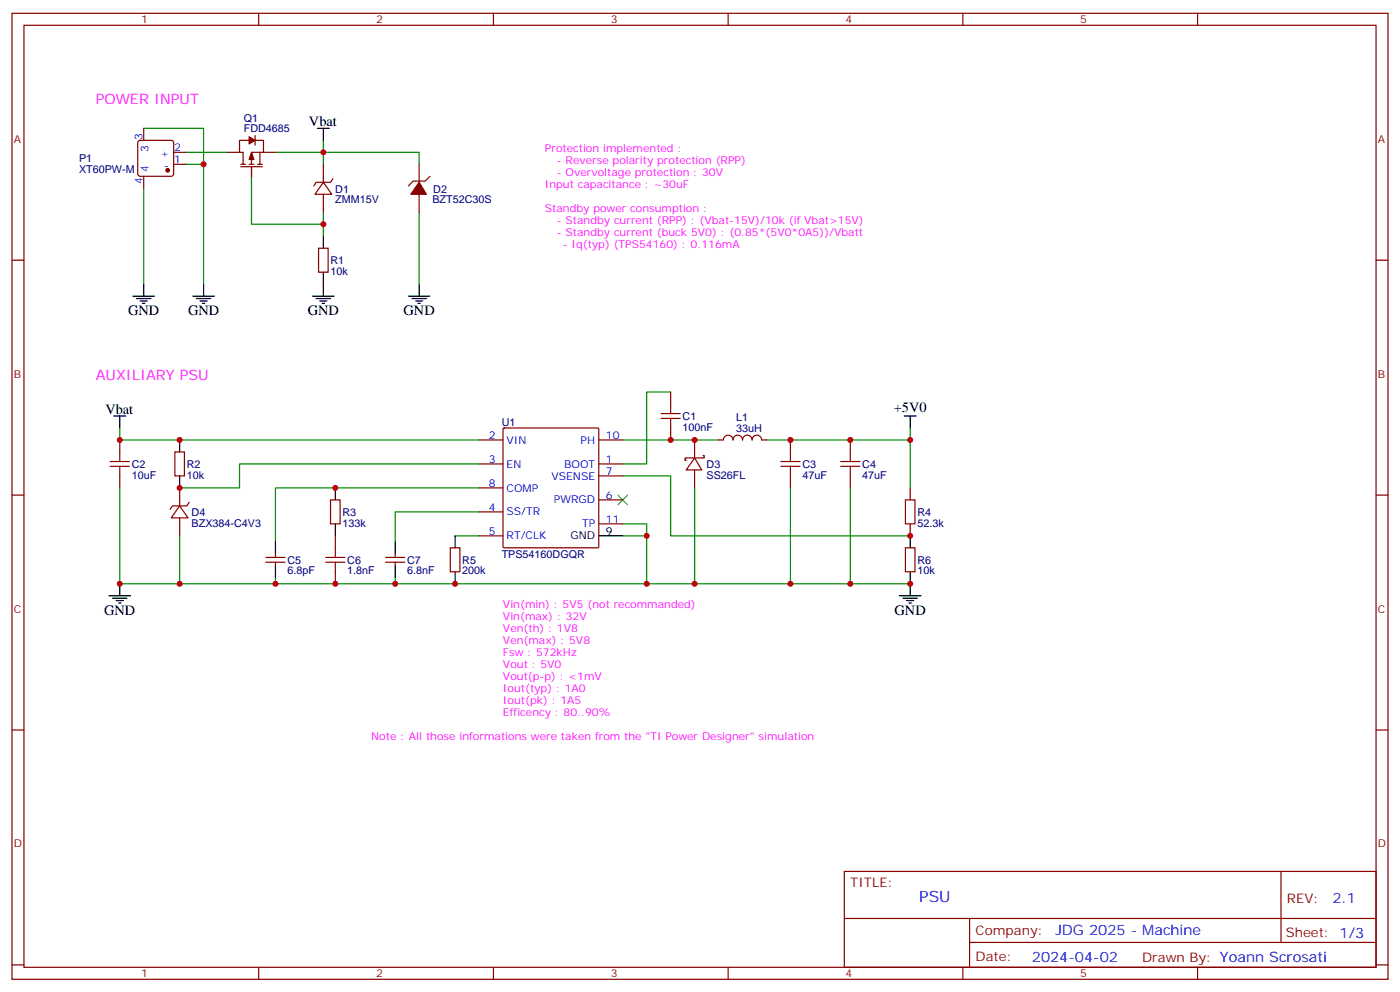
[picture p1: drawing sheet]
<svg xmlns="http://www.w3.org/2000/svg" width="412mm" height="292mm" viewBox="0 0 412 292" stroke-linecap="round" stroke-linejoin="round" font-family="sans-serif">
<g fill="none" stroke="#870000" stroke-width=".35">
<path d="M3.5 3.9h405.4v284.4h-405.4zM7.1 7.4h398.2v277.3h-398.2zM76.2 3.9v3.5M145.3 3.9v3.5M214.5 3.9v3.5M283.6 3.9v3.5M352.8 3.9v3.5M42.3 37.8v3.5M75.1 39.9v2.8M40.8 41.5l.5-.2h9.1l.5 .2 .3 .5v9.2l-.3 .5-.5 .2h-9.1l-.5-.2-.2-.5v-9.2zM42.3 51.9v3.5M51.2 48.4h3.5"/>
<path d="M51.2 44.8h3.5M67 44.8h3.6M70.9 49.1h6.4M70.9 48.4h1.4M73.4 41.3h-2.8v3.5h1v3.6M73.4 48.4h1.4M74.1 49.1v2.8M75.1 41.3h2.5v3.5h-3.5v3.6M75.8 48.4h1.5M76.6 44.8v3.6M77.6 44.8h3.5M95.2 53.7l2.5 3.5h-4.9z"/>
<path d="M95.2 48.4v5.3M95.2 57.2v5.3M98.1 52.6l-.7 1.1h-4.3l-.7 1M123.5 48.4v5.3M123.5 57.2v5.3M126.6 51.9l-1.4 1.4h-3.5l-1.4 1.4M3.5 76.6h3.6M93.8 73.1h2.9v7h-2.9zM405.3 76.6h3.6M197.6 115.4v3.5M35.3 129.5v3.5M51.5 133h2.8v7.1h-2.8z"/>
<path d="M141.1 136.6h7.1M141.1 129.5h7.1M148.2 126.2l.3-.2h27.5l.3 .2 .1 34.7-.2 .3-27.7 .1-.3-.2zM176.4 136.6h7M176.4 129.5h7M197.6 126v3.5M204.6 134.8l2.1 3.5h-4.6zM204.6 134.8h-2.8v.7h.3M204.6 129.5v5.3M204.6 138.3v5.3M207.1 134.1h.3v.7h-2.8M211.7 129.5h1.4"/>
<path d="M213.1 129.5a1.41 1.41 0 0 1 1.4-1.4 1.41 1.41 0 0 1 1.4 1.4M215.9 129.5a1.41 1.41 0 0 1 1.4-1.4 1.41 1.41 0 0 1 1.4 1.4M218.7 129.5a1.41 1.41 0 0 1 1.4-1.4 1.41 1.41 0 0 1 1.4 1.4M221.5 129.5a1.41 1.41 0 0 1 1.5-1.4 1.41 1.41 0 0 1 1.4 1.4h1.4M232.8 129.5v3.5M250.5 129.5v3.5M3.5 145.7h3.6M35.3 140.1v3.5M52.9 148.9l2.5 3.5h-5zM52.9 143.6v5.3M52.9 152.4v5.3M55.7 147.8l-.7 1.1h-4.2l-.7 1.1"/>
<path d="M97.4 147.1h2.8v7.1h-2.8zM98.8 157.7v3.6M141.1 143.6h7.1M141.1 150.7h7.1M141.1 157.7h7.1M176.4 147.1h7M176.4 140.1h7M176.4 154.2h7M232.8 140.1v3.5M250.5 140.1v3.5M268.1 143.6v3.5M268.1 154.2v3.5"/>
<path d="M405.3 145.7h3.6M78.3 165.5h5.7M78.3 164.1h5.7M81.1 163v1.1M81.1 165.5v1M98.8 168.3v3.5M113.6 165.5h5.6M113.6 164.1h5.6M116.4 163v1.1M116.4 165.5v1M132.6 161.3h2.9v7h-2.9zM266.7 161.3h2.8v7h-2.8z"/>
<path d="M3.5 214.9h3.6M405.3 214.9h3.6M248.7 256.5h156.6v28.2h-156.6zM377.3 256.5v20.9M248.7 270.4h156.5M285.6 277.4h119.6M285.6 270.4v14.1M3.5 284h3.6M76.2 284.7v3.6M145.3 284.7v3.6M214.5 284.7v3.6M283.6 284.7v3.6"/>
<path d="M352.8 284.7v3.6M405.3 284h3.6"/>
</g>
<g fill="none" stroke="#008700" stroke-width=".35">
<path d="M42.3 37.8h17.7v10.6M42.3 55.4v28.2M54.7 48.4h5.3v35.2M54.7 44.8h12.3M74.1 51.9v14.1h21.1M81.1 44.8h14.1v3.6M95.2 41.3v3.5h28.3v3.6M95.2 62.5v7M123.5 62.5v21.1M197.6 115.4h-7.1v21.2h-7.1M35.3 126v3.5h105.8M141.1 136.6h-70.5v7h-17.7"/>
<path d="M183.4 129.5h28.3M225.8 129.5h42.3v14.1M268.1 126v3.5M35.3 143.6v28.2h17.6M52.9 157.7v14.1h63.5v-1.7M134.1 157.7h7M141.1 150.7h-24.7v8.8M141.1 143.6h-60v15.9M183.4 154.2h7.1v3.5M183.4 157.7h7.1v14.1M183.4 140.1h14.2v17.6h70.5M204.6 143.6v28.2h63.5"/>
<path d="M232.8 143.6v28.2M250.5 143.6v28.2M81.1 170.1v1.7M116.4 171.8h88.2"/>
</g>
<g fill="none" stroke="#000" stroke-width=".35">
<path d="M93.5 37.8h3.5M95.2 37.8v3.5M95.2 69.5v3.6M39.2 87.2h6.3M40.2 87.9h4.2M41.3 88.6h2.1M42 89.3h.7M42.3 83.6v3.6M56.8 87.2h6.3M57.9 87.9h4.2M58.9 88.6h2.1M59.6 89.3h.7"/>
<path d="M60 83.6v3.6M92.1 87.2h6.3M93.1 87.9h4.3M94.2 88.6h2.1M94.9 89.3h.7M95.2 80.1v7.1M120.3 87.2h6.3M121.4 87.9h4.2M122.4 88.6h2.1M123.1 89.3h.7M123.5 83.6v3.6M33.5 122.4h3.5"/>
<path d="M35.3 122.4v3.6M52.9 129.5v3.5M266.3 122.4h3.6M268.1 122.4v3.6M52.9 140.1v3.5M81.1 159.5v3.5M98.8 143.6v3.5M98.8 154.2v3.5M116.4 159.5v3.5M134.1 157.7v3.6M176.4 157.7h7M268.1 157.7v3.6"/>
<path d="M32.1 175.4h6.4M33.2 176.1h4.2M34.2 176.8h2.1M34.9 177.5h.7M35.3 171.8v3.6M81.1 166.5v3.6M116.4 166.5v3.6M134.1 168.3v3.5M264.9 175.4h6.4M266 176.1h4.2M267.1 176.8h2.1M267.8 177.5h.7"/>
<path d="M268.1 168.3v7.1"/>
</g>
<g fill="#870000" stroke="#870000" stroke-width=".35">
<path d="M74.1 44.8l.7 2.2h-1.4z"/>
<path d="M73.4 40.3l1.7 1-1.7 1.1z"/>
<path d="M123.5 53.7l2.1 3.5h-4.6z"/>
<circle cx="49.4" cy="50.1" r=".53"/>
</g>
<path d="M182 145.7l2.9 2.9M184.9 145.7l-2.9 2.9" fill="none" stroke="#3c3" stroke-width=".35"/>
<g fill="none" stroke="#a10000" stroke-width=".35">
<path d="M197.6 118.9v2.8M32.5 137.3h5.6M32.5 135.9h5.6M35.3 133v2.9M35.3 137.3v2.8M194.7 123.2h5.7M194.7 121.7h5.7M197.6 123.2v2.8M230 137.3h5.7M230 135.9h5.7M232.8 133v2.9M232.8 137.3v2.8"/>
<path d="M247.6 137.3h5.7M247.6 135.9h5.7M250.5 133v2.9M250.5 137.3v2.8M266.7 147.1h2.8v7.1h-2.8zM96 165.5h5.6M96 164.1h5.6M98.8 161.3v2.8M98.8 165.5v2.8"/>
</g>
<g fill="#c00">
<circle cx="95.3" cy="66" r=".88"/>
<circle cx="95.3" cy="44.8" r=".88"/>
<circle cx="60" cy="48.4" r=".88"/>
<circle cx="190.5" cy="157.7" r=".88"/>
<circle cx="268.1" cy="129.5" r=".88"/>
<circle cx="35.3" cy="129.5" r=".88"/>
<circle cx="35.3" cy="171.8" r=".88"/>
<circle cx="268.1" cy="171.8" r=".88"/>
<circle cx="268.1" cy="157.7" r=".88"/>
<circle cx="190.5" cy="171.8" r=".88"/>
<circle cx="250.5" cy="171.8" r=".88"/>
<circle cx="232.8" cy="171.8" r=".88"/>
<circle cx="204.6" cy="171.8" r=".88"/>
<circle cx="197.6" cy="129.5" r=".88"/>
<circle cx="204.6" cy="129.5" r=".88"/>
<circle cx="250.5" cy="129.5" r=".88"/>
<circle cx="232.8" cy="129.5" r=".88"/>
<circle cx="134.1" cy="171.8" r=".88"/>
<circle cx="52.9" cy="129.5" r=".88"/>
<circle cx="98.8" cy="143.6" r=".88"/>
<circle cx="52.9" cy="171.8" r=".88"/>
<circle cx="116.4" cy="171.8" r=".88"/>
<circle cx="52.9" cy="143.6" r=".88"/>
<circle cx="81.1" cy="171.8" r=".88"/>
<circle cx="98.8" cy="171.8" r=".88"/>
</g>
<text font-size="4.6" fill="#00f" x="270.8" y="265.5">PSU</text>
<g font-size="4.2" fill="#f0f">
<text x="28.2" y="30.7">POWER INPUT</text>
<text x="28.2" y="111.9">AUXILIARY PSU</text>
</g>
<g font-size="4.2">
<text x="91" y="37.1">Vbat</text>
<text x="37.7" y="92.8">GND</text>
<text x="55.4" y="92.8">GND</text>
<text x="90.7" y="92.8">GND</text>
<text x="118.9" y="92.8">GND</text>
<text x="31" y="121.7">Vbat</text>
<text x="263.3" y="121.3">+5V0</text>
<text x="30.7" y="181">GND</text>
<text x="263.5" y="181">GND</text>
</g>
<g font-size="4.2" fill="#00f">
<text x="392.5" y="265.8">2.1</text>
<text x="310.9" y="275.3">JDG 2025 - Machine</text>
<text x="304" y="283.1">2024-04-02</text>
</g>
<g font-size="3.9" fill="#800">
<text x="250.5" y="261.1">TITLE:</text>
<text x="379.1" y="265.8">REV:</text>
<text x="287.4" y="275.3">Company:</text>
<text x="378.7" y="275.9">Sheet: 1/3</text>
<text x="287.4" y="283">Date:</text>
<text x="336.4" y="283.1">Drawn By: Yoann Scrosati</text>
</g>
<g font-size="3.2" fill="#800">
<text x="41.6" y="6.9">1</text>
<text x="110.8" y="6.9">2</text>
<text x="179.9" y="6.9">3</text>
<text x="249.1" y="6.9">4</text>
<text x="318.2" y="6.9">5</text>
<text x="4.1" y="42">A</text>
<text x="405.9" y="42">A</text>
<text x="4.1" y="111.2">B</text>
<text x="405.9" y="111.2">B</text>
<text x="4.1" y="180.3">C</text>
<text x="405.9" y="180.3">C</text>
<text x="4.1" y="249.4">D</text>
<text x="405.9" y="249.4">D</text>
<text x="41.6" y="287.7">1</text>
<text x="110.8" y="287.7">2</text>
<text x="179.9" y="287.7">3</text>
<text x="249.1" y="287.7">4</text>
<text x="318.2" y="287.7">5</text>
</g>
<g font-size="3.2" fill="#000080">
<text x="71.8" y="35.8">Q1</text>
<text x="71.8" y="38.8">FDD4685</text>
<text x="23.3" y="47.8">P1</text>
<text x="23.3" y="51">XT60PW-M</text>
<text x="98.8" y="59.7">ZMM15V</text>
<text x="98.8" y="56.7">D1</text>
<text x="127.4" y="59.7">BZT52C30S</text>
<text x="127.6" y="56.7">D2</text>
<text x="97.4" y="77.7">R1</text>
<text x="97.4" y="80.9">10k</text>
<text x="147.8" y="125.4">U1</text>
<text x="201.1" y="123.7">C1</text>
<text x="216.9" y="123.9">L1</text>
<text x="201.1" y="126.7">100nF</text>
<text x="216.9" y="127">33uH</text>
<text x="38.8" y="137.7">C2</text>
<text x="55" y="137.7">R2</text>
<text x="208.1" y="137.8">D3</text>
<text x="236.4" y="137.8">C3</text>
<text x="254" y="137.8">C4</text>
<text x="38.8" y="140.9">10uF</text>
<text x="55" y="140.9">10k</text>
<text x="208.1" y="140.9">SS26FL</text>
<text x="236.4" y="140.9">47uF</text>
<text x="254" y="140.9">47uF</text>
<text x="56.4" y="155">BZX384-C4V3</text>
<text x="56.4" y="151.9">D4</text>
<text x="100.9" y="155">133k</text>
<text x="100.9" y="151.9">R3</text>
<text x="270.2" y="155">52.3k</text>
<text x="270.2" y="151.9">R4</text>
<text x="84.7" y="166">C5</text>
<text x="102.3" y="166">C6</text>
<text x="119.9" y="166">C7</text>
<text x="136.2" y="166">R5</text>
<text x="147.8" y="164.2">TPS54160DGQR</text>
<text x="270.2" y="165.9">R6</text>
<text x="84.7" y="169.1">6.8pF</text>
<text x="102.3" y="169.1">1.8nF</text>
<text x="119.9" y="169.1">6.8nF</text>
<text x="136.2" y="169.1">200k</text>
<text x="270.2" y="169.1">10k</text>
</g>
<g font-size="3.2" fill="#00f">
<text x="42" y="41.1" transform="rotate(-90 42 41.1)">3</text>
<text x="43.7" y="44.6" transform="rotate(-90 43.7 44.6)">3</text>
<text x="47.3" y="46.2">+</text>
<text x="51.3" y="44.5">2</text>
<text x="43.7" y="50.6" transform="rotate(-90 43.7 50.6)">4</text>
<text x="48.4" y="49.8">-</text>
<text x="51.3" y="48">1</text>
<text x="42" y="54.1" transform="rotate(-90 42 54.1)">4</text>
<text x="144" y="129.2">2</text>
<text x="149.2" y="130.6">VIN</text>
<text x="171" y="130.6">PH</text>
<text x="178.5" y="129.2">10</text>
<text x="144" y="136.2">3</text>
<text x="149.2" y="137.6">EN</text>
<text x="166.2" y="137.6">BOOT</text>
<text x="178.5" y="136.2">1</text>
<text x="144" y="143.3">8</text>
<text x="162.4" y="141.1">VSENSE</text>
<text x="178.5" y="139.7">7</text>
<text x="149.2" y="144.7">COMP</text>
<text x="163.2" y="148.2">PWRGD</text>
<text x="178.5" y="146.8">6</text>
<text x="144" y="150.3">4</text>
<text x="149.2" y="151.7">SS/TR</text>
<text x="171.5" y="155.3">TP</text>
<text x="178.5" y="153.8">11</text>
<text x="144" y="157.4">5</text>
<text x="149.2" y="158.8">RT/CLK</text>
</g>
<g font-size="3.2" fill="#f0f">
<text x="160.5" y="44.8">Protection implemented :</text>
<text x="164" y="51.9">- Overvoltage protection : 30V</text>
<text x="164" y="48.4">- Reverse polarity protection (RPP)</text>
<text x="160.5" y="55.4">Input capacitance : ~30uF</text>
<text x="160.5" y="62.5">Standby power consumption :</text>
<text x="164" y="69.5">- Standby current (buck 5V0) : (0.85*(5V0*0A5))/Vbatt</text>
<text x="164" y="66">- Standby current (RPP) : (Vbat-15V)/10k (if Vbat&gt;15V)</text>
<text x="165.8" y="73.1">- Iq(typ) (TPS54160) : 0.116mA</text>
<text x="148.2" y="178.9">Vin(min) : 5V5 (not recommanded)</text>
<text x="148.2" y="182.4">Vin(max) : 32V</text>
<text x="148.2" y="185.9">Ven(th) : 1V8</text>
<text x="148.2" y="189.5">Ven(max) : 5V8</text>
<text x="148.2" y="196.5">Vout : 5V0</text>
<text x="148.2" y="193">Fsw : 572kHz</text>
<text x="148.2" y="200.1">Vout(p-p) : &lt;1mV</text>
<text x="148.2" y="203.6">Iout(typ) : 1A0</text>
<text x="148.2" y="207.1">Iout(pk) : 1A5</text>
<text x="148.2" y="210.6">Efficency : 80..90%</text>
<text x="109.4" y="217.7">Note : All those informations were taken from the &quot;TI Power Designer&quot; simulation</text>
</g>
<g font-size="3.2">
<text x="168" y="158.8">GND</text>
<text x="178.5" y="157.4">9</text>
</g>
</svg>
